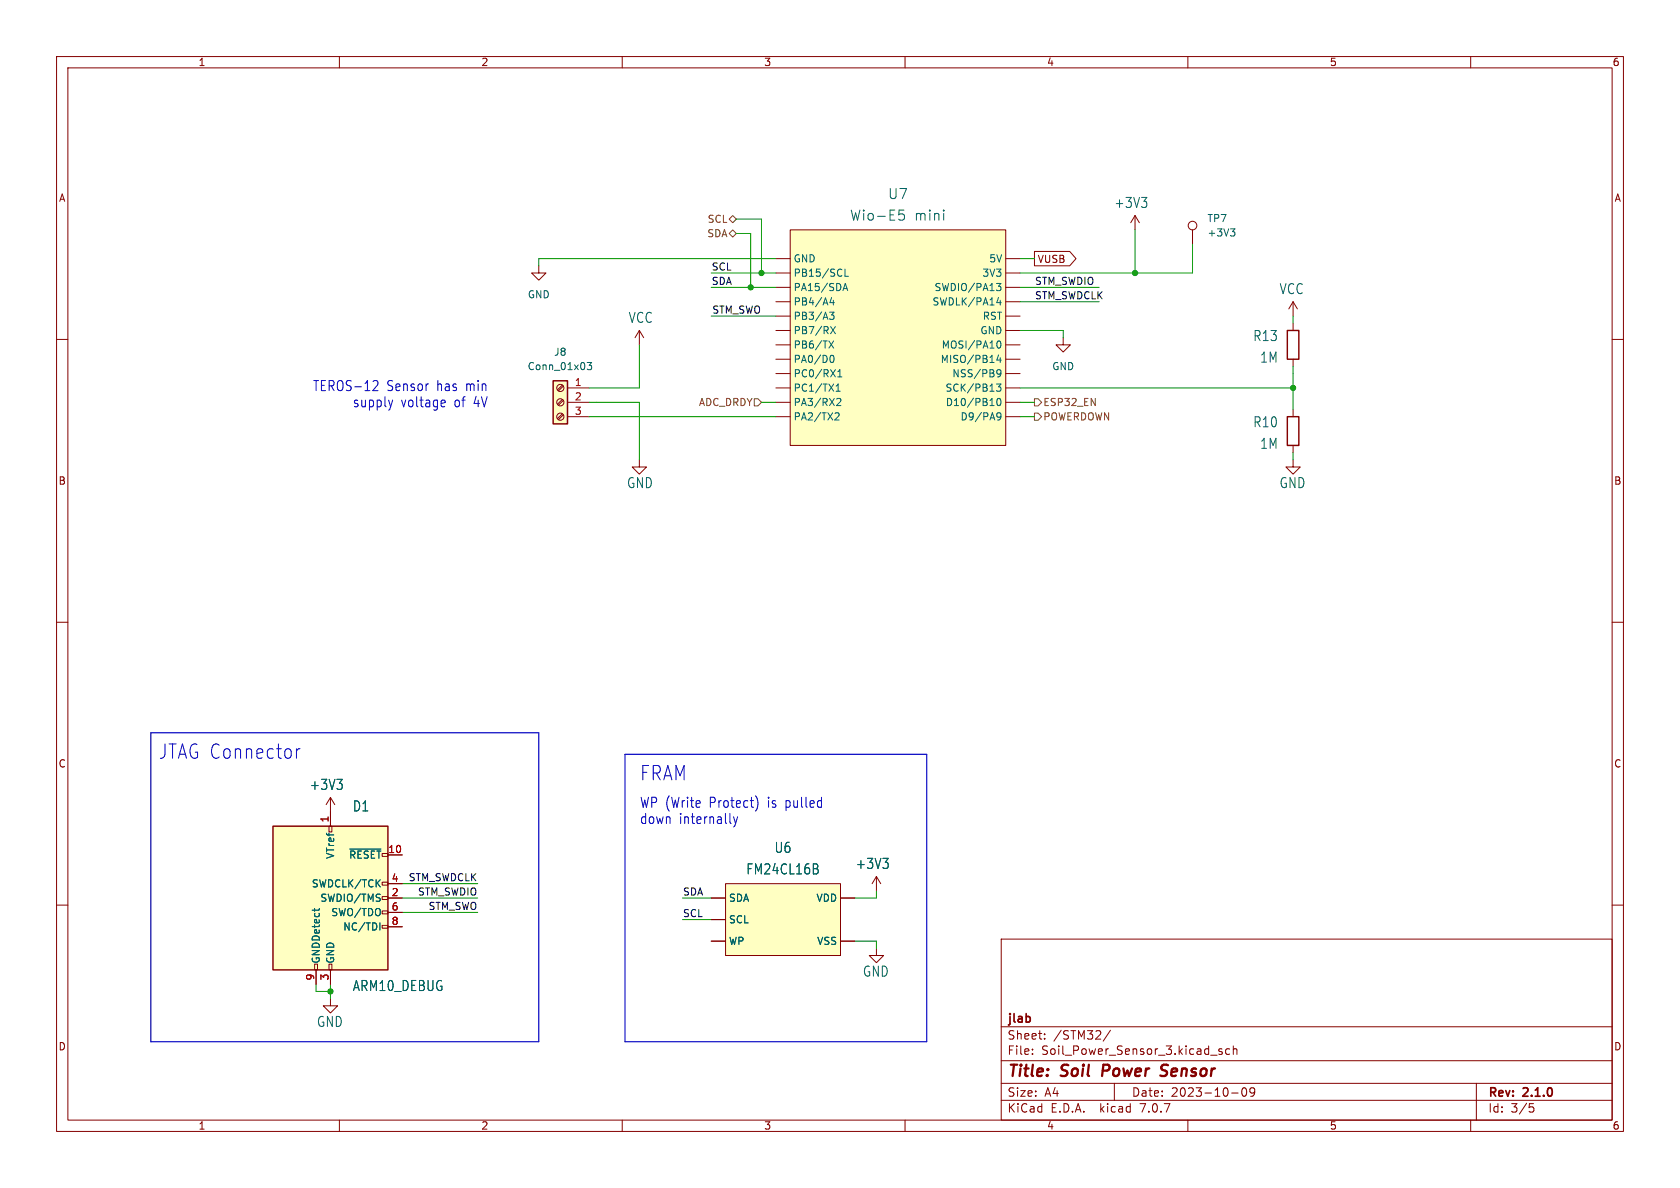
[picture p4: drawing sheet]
<svg xmlns="http://www.w3.org/2000/svg" width="297mm" height="210mm" viewBox="0 0 297 210" stroke-linecap="round" stroke-linejoin="round" font-family="sans-serif">
<g fill="none" stroke="#840000" stroke-width=".18">
<path d="M10 10h277v190h-277zM12 12h273v186h-273zM60 10v2M110 10v2M160 10v2M210 10v2M260 10v2M200.7 38.1l-.8 1.3M200.7 38.1v2.5M200.7 38.1l.7 1.3M10 60h2M95.2 47v1.3h1.3l-1.3 1.2-1.2-1.2h1.2"/>
<path d="M113 58.4l.8 1.3M113 58.4v2.6M113 58.4l-.7 1.3M137.2 45.7h2.5M137.2 58.4h2.5M137.2 48.3h2.5M137.2 55.9h2.5M137.2 53.3h2.5M137.2 50.8h2.5M139.7 40.6h38.1v38.1h-38.1zM177.8 45.7h2.5M177.8 58.4h2.5"/>
<path d="M177.8 48.3h2.5M177.8 55.9h2.5M177.8 53.3h2.5M177.8 50.8h2.5M182.9 44.4h6.2l1.1 1.3-1.1 1.3h-6.2zM188 59.7v1.3h1.2l-1.2 1.2-1.3-1.2h1.3M210.8 40.6v2.6M228.6 53.3v2.6M228.6 57.2v1.2M228.6 53.3l-.8 1.3M228.6 53.3l.8 1.3M285 60h2"/>
<path d="M99.4 73.2l-.8 .8M99.4 70.6l-.8 .9M99.4 68.1l-.8 .8M99.6 73.3l-.9 .9M99.6 70.8l-.9 .8M99.6 68.2l-.9 .9M100.3 68.6h3.8M100.3 71.1h3.8M100.3 73.7h3.8M137.2 68.6h2.5M137.2 71.1h2.5M137.2 73.7h2.5"/>
<path d="M137.2 66h2.5M137.2 63.5h2.5M137.2 61h2.5M177.8 68.6h2.5M177.8 71.1h2.5M177.8 73.7h2.5M177.8 66h2.5M177.8 63.5h2.5M177.8 61h2.5M228.6 63.5v1.3M228.6 72.4v1.3M228.6 78.7v1.3"/>
<path d="M113 81.3v1.3h-1.2l1.2 1.2 1.3-1.2h-1.3M228.6 81.3v1.3h1.3l-1.3 1.2-1.3-1.2h1.3M10 110h2M285 110h2M10 160h2M58.2 146.1h.5v1h-.5zM58.4 141v5.1M58.4 141l-.7 1.2M58.4 141l.8 1.2M67.6 156h1v.5h-1zM67.6 158.5h1v.5h-1zM68.6 158.8h2.5"/>
<path d="M68.6 151.1h2.5M68.6 156.2h2.5M125.7 158.8h2.6M128.3 156.2h20.3v12.7h-20.3zM148.6 158.8h2.5M154.9 154.9l-.7 1.3M154.9 154.9v2.6M154.9 154.9l.8 1.3M285 160h2M55.6 170.4h.5v1.1h-.5zM55.9 171.5v2.5M58.2 170.4h.5v1.1h-.5z"/>
<path d="M58.4 176.5v1.3h1.3l-1.3 1.3-1.3-1.3h1.3M58.4 171.5v2.5M67.6 161h1v.5h-1zM67.6 163.6h1v.5h-1zM68.6 161.3h2.5M68.6 163.8h2.5M125.7 166.4h2.6M125.7 162.6h2.6M148.6 166.4h2.5M154.9 167.6v1.3h1.3l-1.3 1.3-1.2-1.3h1.2M177 166h108v32h-108zM60 198v2"/>
<path d="M110 198v2M160 198v2M177 194.5h108M177 191.5h108M177 187.5h108M177 181.5h108M182.5 186.3v.1M182.5 185.5v.1M184.7 183.6v.1M184.7 182.8v.1M196.3 182.1l-1.3 2M197 191.5v3"/>
<path d="M210 198v2M216 185.5l-.3-.1-.2 .2v.2l.5 .2v.3h-.5M217.4 185.5l-.4-.1-.3 .3v.4l.1 .2h.6M217.7 193.2h1.2M218 185.5l.2-.1 .4 .1 .1 .9M218 184.9v1.5M219.7 192.4l.2-.1a.81 .81 0 0 1 .6 .6 .81 .81 0 0 1-.3 .8l-.2 .1a.81 .81 0 0 1-.3-1.4zM221.8 192.9l-.3 .3h-.3l-.2-.3 .1-.5 .4-.1 .2 .1a.99 .99 0 0 1-.3 1.4h-.3M260 198v2M261 191.5v6.5M270.4 195.1h.7M270.5 195.7h.4l.3 .3-.2 .5-.5 .1"/>
<circle cx="210.8" cy="39.9" r=".76"/>
<circle cx="99.1" cy="71.1" r=".63"/>
<circle cx="99.1" cy="68.6" r=".63"/>
<circle cx="99.1" cy="73.7" r=".63"/>
</g>
<path d="M195.1 188.2l-.3 2M206.2 190a.85 .85 0 0 1-1.1 .1M206.2 188.2l-.7 .1a.46 .46 0 0 0-.2 .5 .46 .46 0 0 0 .3 .4l.6 .2" fill="none" stroke="#840000" stroke-width=".4"/>
<path d="M227.6 58.4h2v5.1h-2zM97.8 67.3h2.5v7.6h-2.5zM227.6 73.7h2v5h-2zM48.3 146.1h20.3v25.4h-20.3z" fill="none" stroke="#840000" stroke-width=".25"/>
<g fill="none" stroke="#006464" stroke-width=".18">
<path d="M159 37.1h.8M159 37.9l.6-.1 .3 .4v.4l-.2 .2h-.7M166.8 37.1v.2M201.8 34.9h.9l-.5 .7M202.7 35.7v.8M146.7 55.2h.7l-.4 .5 .4 .1v.5l-.2 .2-.5-.1M146.8 57.7l.9 1.3M147 52.6l-.3 .9h.8M147.3 53.1v.8M147.7 57.7l-.9 1.3M149 51.4l.4-1.3 .5 1.3M149.1 51h.6"/>
<path d="M149.4 47.6v1.2h.6M176.2 50.1h.7l-.4 .5 .4 .1v.4l-.2 .3h-.4M176.5 52.6l-.3 .9h.8M176.8 53.1v.8M217.5 40.5h.8l-.4 .4M218.1 40.9l.2 .3v.3l-.2 .2M103.8 64.1h.8l-.4 .5 .3 .1v.5l-.1 .1-.6-.1M146.5 60.3l.9 1.2M146.8 62.9l.2-.1a.68 .68 0 0 1 .5 .6 .68 .68 0 0 1-.5 .7l-.2-.1M147.4 60.3l-.9 1.2M147.8 69.2h.7M147.8 68.3l.4-.4v1.3"/>
<path d="M147.8 73h.4l.2 .3-.8 .9h.8M148 70.5l.4-.1 .3 .4-.8 .9h.8M148.1 66.6h.7M148.1 65.7l.4-.4v1.3M175 71.7h.7M176.2 67.9h.7l-.4 .5 .4 .1v.5l-.2 .2-.5-.2M176.2 65.6l.3-.3 .4 .2a.84 .84 0 0 1-.3 1.1h-.3M176.2 60.8l.1-.4 .2-.1a.68 .68 0 0 1 .5 .6 .68 .68 0 0 1-.5 .6l-.2-.1-.1-.3M176.2 65.9l.3 .2h.3l.1-.2M176.3 73h.4l.2 .1a.84 .84 0 0 1-.3 1.1h-.3M176.4 70.5l.1-.1a.68 .68 0 0 1 .5 .7 .68 .68 0 0 1-.5 .6 .84 .84 0 0 1-.1-1.2zM176.5 62.7l-.3 1h.8"/>
<path d="M176.8 63.2v.9M176.9 73.5l-.2 .3-.4-.1M59.6 137.8h.9l-.5 .6M60.4 138.6v.8M61.8 150.1h5.5M144.3 152.7l.3 .3-.1 .4-.2 .2a.49 .49 0 0 1 .4 .4 .49 .49 0 0 1-.3 .5M156.1 151.7h.9l-.5 .7M156.9 152.6v.7M55.6 160.6v.5M56.5 160.6l-.1 .2M67.2 163.1v1.3"/>
</g>
<g fill="#ffffc2" stroke="#ffffc2" stroke-width=".18">
<path d="M128.3 156.2h20.3v12.7h-20.3z"/>
<path d="M97.8 67.3h2.5v7.6h-2.5z"/>
<path d="M139.7 40.6h38.1v38.1h-38.1z"/>
<path d="M48.3 146.1h20.3v25.4h-20.3z"/>
</g>
<path d="M128.9 38.7l.6-.6 .7 .6-.7 .7zM128.9 41.3l.6-.7 .7 .7-.7 .6zM133.3 70.5h.7l.6 .6-.6 .7h-.7zM182.9 70.5h.6l.6 .6-.6 .7h-.6zM182.9 73h.6l.6 .7-.6 .6h-.6z" fill="none" stroke="#725600" stroke-width=".18"/>
<path d="M66.2 67.3l.5 .1 .1 .4v.2l-.9 1.1h.9M69.4 70.7l-.3 1.2M78.2 70.7l.4 .1 .1 .4-.7 .1M78.6 71.8l-.4 .1M52.4 132.4v1.7M53 132.4a.56 .56 0 0 0-.6 .4M129.7 144.4l.3 1.2M130 145.6l-.1 .4-.2 .2M130.4 144.4l-.4 1.2M133.6 140.7a2.31 2.31 0 0 1 0 2.7" fill="none" stroke="#0000c2" stroke-width=".18"/>
<path d="M26.7 129.5h68.5v54.7h-68.5zM110.5 133.4h53.3v50.8h-53.3z" fill="none" stroke="#0000c2" stroke-width=".2"/>
<g fill="none" stroke="#009600" stroke-width=".18">
<path d="M130.2 38.7h4.4v9.6M125.7 48.3h11.5M125.7 50.8h11.5M125.7 55.9h11.5M130.2 41.3h2.5v9.5M137.2 45.7h-42v1.3M180.3 58.4h7.7v1.3M180.3 53.3h14M180.3 45.7h2.6M180.3 50.8h14M200.7 40.6v7.7M210.8 43.2v5.1h-30.5"/>
<path d="M228.6 55.9v1.3M104.1 73.7h33.1M104.1 71.1h8.9v10.2M113 61v7.6h-8.9M134.6 71.1h2.6M180.3 73.7h2.6M180.3 68.6h48.3M180.3 71.1h2.6M228.6 64.8v7.6M228.6 80v1.3M71.1 158.8h13.4M71.1 156.2h13.4"/>
<path d="M120.6 158.8h5.1M154.9 157.5v1.3h-3.8M55.9 174v1.3h2.5M58.4 174v2.5M71.1 161.3h13.4M120.6 162.6h5.1M151.1 166.4h3.8v1.2"/>
</g>
<g fill="#009600" stroke="#009600" stroke-width=".18">
<circle cx="200.7" cy="48.3" r=".46"/>
<circle cx="228.6" cy="68.6" r=".46"/>
<circle cx="132.7" cy="50.8" r=".46"/>
<circle cx="58.4" cy="175.3" r=".46"/>
<circle cx="134.6" cy="48.3" r=".46"/>
</g>
<g font-size="3.5" fill="#0000c2">
<text x="27.9" y="134.4">JTAG Connector</text>
<text x="113" y="138.2">FRAM</text>
</g>
<g font-size="2.8" fill="#840000">
<text x="178" y="190.9">Title:</text>
<text x="187.7" y="190.9">Soil</text>
<text x="195.7" y="190.9">Power</text>
<text x="206.9" y="190.9">Sensor</text>
</g>
<g font-size="2.5" fill="#006464">
<text x="156.9" y="35.4">U7</text>
<text x="150.2" y="39.2">Wio-E5</text>
<text x="161.6" y="39.2">mini</text>
<text x="196.9" y="37">+3V3</text>
<text x="226.1" y="52.2">VCC</text>
<text x="111" y="57.3">VCC</text>
<text x="221.5" y="60.5">R13</text>
<text x="222.7" y="64.3">1M</text>
<text x="221.5" y="75.8">R10</text>
<text x="222.7" y="79.6">1M</text>
<text x="110.8" y="86.5">GND</text>
<text x="226.1" y="86.5">GND</text>
<text x="54.7" y="139.8">+3V3</text>
<text x="62.3" y="143.7">D1</text>
<text x="131.8" y="154.8">FM24CL16B</text>
<text x="136.8" y="151">U6</text>
<text x="151.2" y="153.8">+3V3</text>
<text x="152.5" y="172.9">GND</text>
<text x="62.3" y="175.4">ARM10_DEBUG</text>
<text x="55.9" y="181.8">GND</text>
</g>
<g font-size="2.5" fill="#0000c2">
<text x="55.3" y="69.3">TEROS-12</text>
<text x="68.4" y="69.3">Sensor</text>
<text x="77.3" y="69.3">has</text>
<text x="82.6" y="69.3">min</text>
<text x="62.3" y="72.1">supply</text>
<text x="70.9" y="72.1">voltage</text>
<text x="80.4" y="72.1">of</text>
<text x="83.9" y="72.1">4V</text>
<text x="113" y="142.9">WP (Write</text>
<text x="125.4" y="142.9">Protect)</text>
<text x="135.9" y="142.9">is pulled</text>
<text x="113" y="145.8">down</text>
<text x="120" y="145.8">internally</text>
</g>
<g font-size="2.1" fill="#840000">
<text x="178" y="184">Sheet:</text>
<text x="178" y="181.2">jlab</text>
<text x="186.2" y="184">/STM32/</text>
<text x="178" y="186.7">File:</text>
<text x="184.1" y="186.7">Soil_Power_Sensor_3.kicad_sch</text>
<text x="178" y="196.9">KiCad</text>
<text x="178" y="194.1">Size:</text>
<text x="184.7" y="194.1">A4</text>
<text x="185.7" y="196.9">E.D.A.</text>
<text x="194.6" y="196.9">kicad</text>
<text x="200" y="194.1">Date:</text>
<text x="201.8" y="196.9">7.0.7</text>
<text x="207" y="194.1">2023-10-09</text>
<text x="263" y="194.3">Rev:</text>
<text x="263" y="196.9">Id:</text>
<text x="267.1" y="196.9">3/5</text>
<text x="269.4" y="194.3">2.1.0</text>
</g>
<g font-size="1.8" fill="#840000">
<text x="35" y="11.9">1</text>
<text x="85" y="11.9">2</text>
<text x="135" y="11.9">3</text>
<text x="185" y="11.9">4</text>
<text x="235" y="11.9">5</text>
<text x="285" y="11.9">6</text>
<text x="10.3" y="35.9">A</text>
<text x="285.3" y="35.9">A</text>
<text x="183.4" y="46.7">VUSB</text>
<text x="10.3" y="85.9">B</text>
<text x="285.3" y="85.9">B</text>
<text x="10.3" y="135.9">C</text>
<text x="285.3" y="135.9">C</text>
<text x="10.3" y="185.9">D</text>
<text x="285.3" y="185.9">D</text>
<text x="35" y="199.9">1</text>
<text x="85" y="199.9">2</text>
<text x="135" y="199.9">3</text>
<text x="185" y="199.9">4</text>
<text x="235" y="199.9">5</text>
<text x="285" y="199.9">6</text>
</g>
<g font-size="1.8" fill="#725600">
<text x="125" y="39.6">SCL</text>
<text x="124.9" y="42.1">SDA</text>
<text x="123.5" y="72">ADC_DRDY</text>
<text x="184.3" y="72">ESP32_EN</text>
<text x="184.3" y="74.5">POWERDOWN</text>
</g>
<g font-size="1.8" fill="#006464">
<text x="213.4" y="39.5">TP7</text>
<text x="140.2" y="46.6">GND</text>
<text x="174.8" y="46.6">5V</text>
<text x="213.4" y="42">+3V3</text>
<text x="93.2" y="52.9">GND</text>
<text x="140.2" y="49.1">PB15/SCL</text>
<text x="140.2" y="51.7">PA15/SDA</text>
<text x="165.1" y="51.7">SWDIO/PA13</text>
<text x="173.6" y="49.1">3V3</text>
<text x="140.2" y="54.2">PB4/A4</text>
<text x="140.2" y="56.7">PB3/A3</text>
<text x="140.2" y="59.3">PB7/RX</text>
<text x="164.8" y="54.2">SWDLK/PA14</text>
<text x="173.2" y="59.3">GND</text>
<text x="173.6" y="56.7">RST</text>
<text x="93.2" y="65.6">Conn_01x03</text>
<text x="97.9" y="63.1">J8</text>
<text x="140.2" y="61.8">PB6/TX</text>
<text x="140.2" y="64.4">PA0/D0</text>
<text x="166.2" y="64.4">MISO/PB14</text>
<text x="166.4" y="61.8">MOSI/PA10</text>
<text x="185.9" y="65.6">GND</text>
<text x="140.2" y="69.4">PC1/TX1</text>
<text x="140.2" y="72">PA3/RX2</text>
<text x="140.2" y="66.9">PC0/RX1</text>
<text x="167" y="69.4">SCK/PB13</text>
<text x="167.1" y="72">D10/PB10</text>
<text x="168.3" y="66.9">NSS/PB9</text>
<text x="140.2" y="74.5">PA2/TX2</text>
<text x="169.7" y="74.5">D9/PA9</text>
<text x="59.3" y="151.9" transform="rotate(-90 59.3 151.9)">VTref</text>
<text x="61.6" y="152">~{RESET}</text>
<text x="55" y="157.1">SWDCLK/TCK</text>
<text x="56.5" y="159.6">SWDIO/TMS</text>
<text x="128.8" y="159.6">SDA</text>
<text x="144.3" y="159.6">VDD</text>
<text x="58.5" y="162.2">SWO/TDO</text>
<text x="60.6" y="164.7">NC/TDI</text>
<text x="128.8" y="163.4">SCL</text>
<text x="128.8" y="167.2">WP</text>
<text x="144.4" y="167.2">VSS</text>
<text x="56.7" y="170.4" transform="rotate(-90 56.7 170.4)">GNDDetect</text>
<text x="59.3" y="170.4" transform="rotate(-90 59.3 170.4)">GND</text>
</g>
<g font-size="1.8" fill="#0f0f0f">
<text x="125.7" y="47.9">SCL</text>
<text x="125.7" y="50.5">SDA</text>
<text x="182.9" y="53">STM_SWDCLK</text>
<text x="182.9" y="50.5">STM_SWDIO</text>
<text x="125.8" y="55.5">STM_SWO</text>
<text x="72.2" y="155.9">STM_SWDCLK</text>
<text x="73.8" y="158.4">STM_SWDIO</text>
<text x="75.7" y="160.9">STM_SWO</text>
<text x="120.6" y="158.4">SDA</text>
<text x="120.6" y="162.2">SCL</text>
</g>
<g font-size="1.8" fill="#a90000">
<text x="101.5" y="68.3">1</text>
<text x="101.5" y="70.9">2</text>
<text x="101.5" y="73.4">3</text>
<text x="58.2" y="145.5" transform="rotate(-90 58.2 145.5)">1</text>
<text x="68.5" y="150.9">10</text>
<text x="69.1" y="156">4</text>
<text x="69.1" y="158.5">2</text>
<text x="69.1" y="161">6</text>
<text x="69.1" y="163.6">8</text>
<text x="55.6" y="173.4" transform="rotate(-90 55.6 173.4)">9</text>
<text x="58.2" y="173.4" transform="rotate(-90 58.2 173.4)">3</text>
</g>
</svg>
